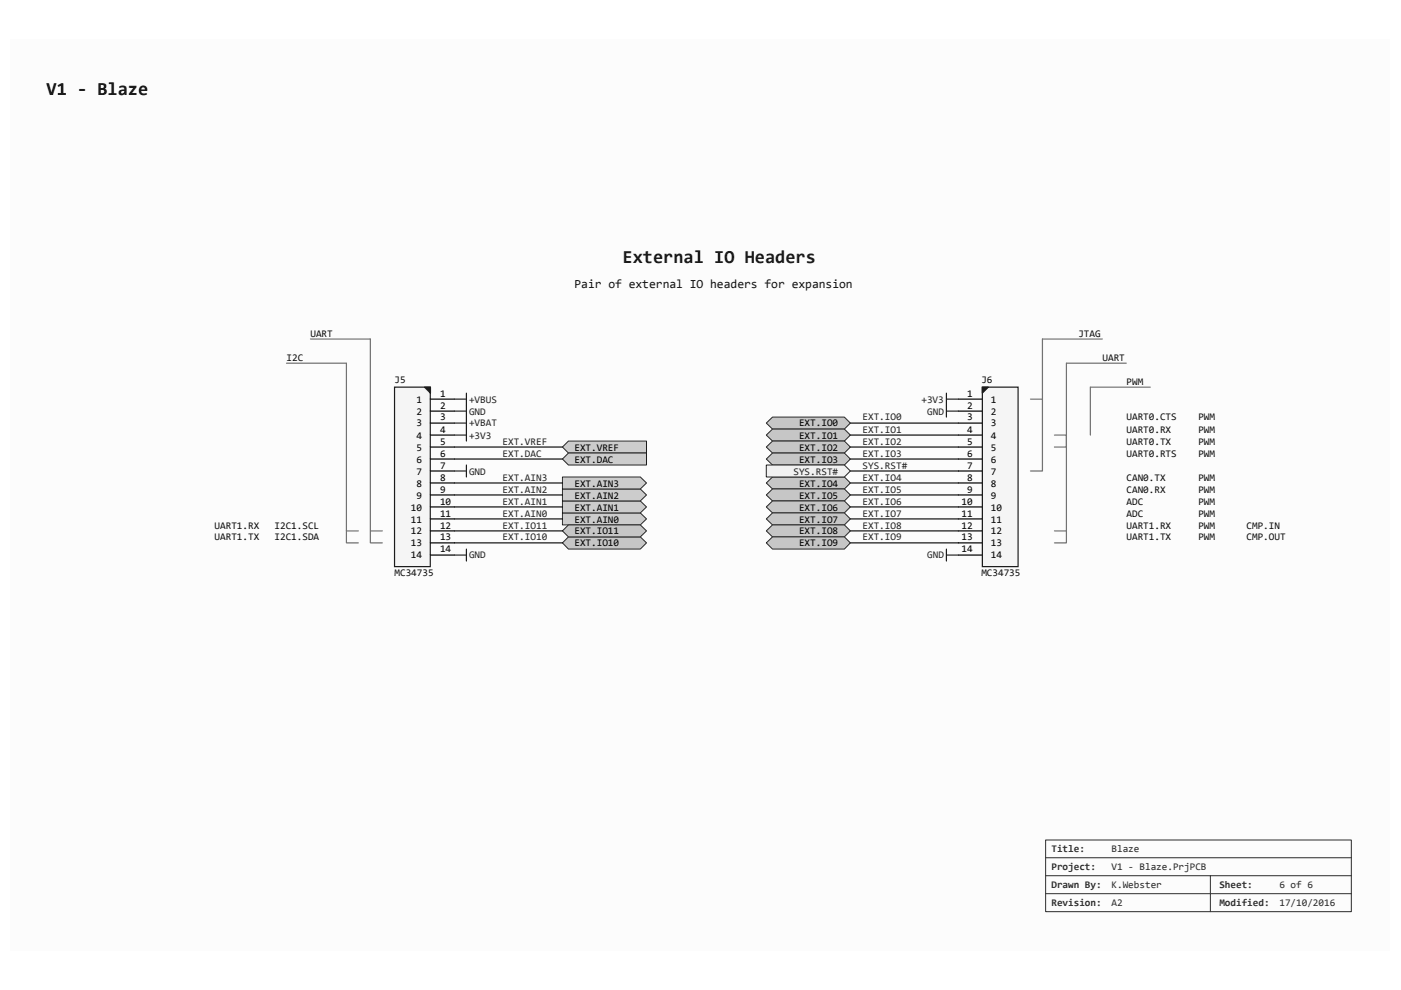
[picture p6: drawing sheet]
<svg xmlns="http://www.w3.org/2000/svg" width="297mm" height="210mm" viewBox="0 0 297 210" stroke-linecap="round" stroke-linejoin="round" font-family="sans-serif">
<path d="M2.2 8.4h292.6v193.1h-292.6z" fill="#fcfcfc"/>
<path d="M221.7 178.1h64.8v15.2h-64.8zM221.7 181.9h64.8M221.7 185.7h64.8M221.7 189.5h64.8M256.6 185.7v7.6" fill="none" stroke="#2b2b2b" stroke-width=".21"/>
<path d="M119.2 108.8h16.6l1.3 1.2-1.3 1.3h-16.6z" fill-rule="evenodd" fill="#ccc"/>
<path d="M119.2 108.8h16.6l1.3 1.2-1.3 1.3h-16.6z" fill="none" stroke="#262626" stroke-width=".21"/>
<path d="M119.2 106.2h16.6l1.3 1.3-1.3 1.3h-16.6z" fill-rule="evenodd" fill="#ccc"/>
<path d="M119.2 106.2h16.6l1.3 1.3-1.3 1.3h-16.6z" fill="none" stroke="#262626" stroke-width=".21"/>
<path d="M119.2 103.7h16.6l1.3 1.2-1.3 1.3h-16.6z" fill-rule="evenodd" fill="#ccc"/>
<path d="M119.2 103.7h16.6l1.3 1.2-1.3 1.3h-16.6z" fill="none" stroke="#262626" stroke-width=".21"/>
<path d="M119.2 101.1h16.6l1.3 1.3-1.3 1.3h-16.6z" fill-rule="evenodd" fill="#ccc"/>
<path d="M119.2 101.1h16.6l1.3 1.3-1.3 1.3h-16.6z" fill="none" stroke="#262626" stroke-width=".21"/>
<path d="M119.2 94.8l1.3-1.3h16.6v2.6h-16.6z" fill-rule="evenodd" fill="#ccc"/>
<path d="M119.2 94.8l1.3-1.3h16.6v2.6h-16.6z" fill="none" stroke="#262626" stroke-width=".21"/>
<path d="M119.2 97.3l1.3-1.2h16.6v2.5h-16.6z" fill-rule="evenodd" fill="#ccc"/>
<path d="M119.2 97.3l1.3-1.2h16.6v2.5h-16.6z" fill="none" stroke="#262626" stroke-width=".21"/>
<path d="M162.5 89.7l1.3-1.3h15.2l1.3 1.3-1.3 1.3h-15.2z" fill-rule="evenodd" fill="#c6c6c6"/>
<path d="M162.5 89.7l1.3-1.3h15.2l1.3 1.3-1.3 1.3h-15.2z" fill="none" stroke="#262626" stroke-width=".21"/>
<path d="M162.5 92.2l1.3-1.2h15.2l1.3 1.2-1.3 1.3h-15.2z" fill-rule="evenodd" fill="#c6c6c6"/>
<path d="M162.5 92.2l1.3-1.2h15.2l1.3 1.2-1.3 1.3h-15.2z" fill="none" stroke="#262626" stroke-width=".21"/>
<path d="M162.5 94.8l1.3-1.3h15.2l1.3 1.3-1.3 1.3h-15.2z" fill-rule="evenodd" fill="#c6c6c6"/>
<path d="M162.5 94.8l1.3-1.3h15.2l1.3 1.3-1.3 1.3h-15.2z" fill="none" stroke="#262626" stroke-width=".21"/>
<path d="M162.5 97.3l1.3-1.2h15.2l1.3 1.2-1.3 1.3h-15.2z" fill-rule="evenodd" fill="#c6c6c6"/>
<path d="M162.5 97.3l1.3-1.2h15.2l1.3 1.2-1.3 1.3h-15.2z" fill="none" stroke="#262626" stroke-width=".21"/>
<path d="M162.5 102.4l1.3-1.3h15.2l1.3 1.3-1.3 1.3h-15.2z" fill-rule="evenodd" fill="#c6c6c6"/>
<path d="M162.5 102.4l1.3-1.3h15.2l1.3 1.3-1.3 1.3h-15.2z" fill="none" stroke="#262626" stroke-width=".21"/>
<path d="M162.5 104.9l1.3-1.2h15.2l1.3 1.2-1.3 1.3h-15.2z" fill-rule="evenodd" fill="#c6c6c6"/>
<path d="M162.5 104.9l1.3-1.2h15.2l1.3 1.2-1.3 1.3h-15.2z" fill="none" stroke="#262626" stroke-width=".21"/>
<path d="M162.5 107.5l1.3-1.3h15.2l1.3 1.3-1.3 1.3h-15.2z" fill-rule="evenodd" fill="#c6c6c6"/>
<path d="M162.5 107.5l1.3-1.3h15.2l1.3 1.3-1.3 1.3h-15.2z" fill="none" stroke="#262626" stroke-width=".21"/>
<path d="M162.5 110l1.3-1.2h15.2l1.3 1.2-1.3 1.3h-15.2z" fill-rule="evenodd" fill="#c6c6c6"/>
<path d="M162.5 110l1.3-1.2h15.2l1.3 1.2-1.3 1.3h-15.2z" fill="none" stroke="#262626" stroke-width=".21"/>
<path d="M162.5 112.6l1.3-1.3h15.2l1.3 1.3-1.3 1.2h-15.2z" fill-rule="evenodd" fill="#c6c6c6"/>
<path d="M162.5 112.6l1.3-1.3h15.2l1.3 1.3-1.3 1.2h-15.2z" fill="none" stroke="#262626" stroke-width=".21"/>
<path d="M162.5 115.1l1.3-1.3h15.2l1.3 1.3-1.3 1.3h-15.2z" fill-rule="evenodd" fill="#c6c6c6"/>
<path d="M162.5 115.1l1.3-1.3h15.2l1.3 1.3-1.3 1.3h-15.2z" fill="none" stroke="#262626" stroke-width=".21"/>
<path d="M119.2 115.1l1.3-1.3h15.3l1.3 1.3-1.3 1.3h-15.3z" fill-rule="evenodd" fill="#c6c6c6"/>
<path d="M119.2 115.1l1.3-1.3h15.3l1.3 1.3-1.3 1.3h-15.3z" fill="none" stroke="#262626" stroke-width=".21"/>
<path d="M119.2 112.6l1.3-1.3h15.3l1.3 1.3-1.3 1.2h-15.3z" fill-rule="evenodd" fill="#c6c6c6"/>
<path d="M119.2 112.6l1.3-1.3h15.3l1.3 1.3-1.3 1.2h-15.3z" fill="none" stroke="#262626" stroke-width=".21"/>
<path d="M162.5 98.6h16.5l1.3 1.3-1.3 1.2h-16.5z" fill-rule="evenodd" fill="#f0f0f0"/>
<path d="M162.5 98.6h16.5l1.3 1.3-1.3 1.2h-16.5z" fill="none" stroke="#262626" stroke-width=".21"/>
<g fill="none" stroke="#0e0e0e" stroke-width=".25">
<path d="M96.3 94.8h22.9M96.3 97.3h22.9M180.3 94.8h22.9M180.3 97.3h22.9M180.3 89.7h22.9M180.3 92.2h22.9M180.3 99.9h22.9M96.3 102.4h22.9M96.3 104.9h22.9M96.3 107.5h22.9M96.3 110h22.9M96.3 112.6h22.9"/>
<path d="M96.3 115.1h22.9M180.3 102.4h22.9M180.3 104.9h22.9M180.3 107.5h22.9M180.3 110h22.9M180.3 112.6h22.9M180.3 115.1h22.9"/>
</g>
<path d="M208.3 82.1h7.6v38h-7.6z" fill-rule="evenodd" fill="#f5f5f5"/>
<path d="M208.3 82.1h7.6v38h-7.6z" fill="none" stroke="#1c1c1c" stroke-width=".25"/>
<path d="M203.2 84.6h5.1" fill="none" stroke="#000" stroke-width=".25"/>
<path d="M208.3 82.1h1.2l-1.2 1.3z" fill="#1c1c1c"/>
<path d="M208.3 82.1h1.2l-1.2 1.3z" fill="none" stroke="#1c1c1c" stroke-width=".25"/>
<g fill="none" stroke="#000" stroke-width=".25">
<path d="M203.2 87.2h5.1M203.2 89.7h5.1M203.2 92.2h5.1M203.2 94.8h5.1M203.2 97.3h5.1M203.2 99.9h5.1M203.2 102.4h5.1M203.2 104.9h5.1M203.2 107.5h5.1M203.2 110h5.1M203.2 112.6h5.1M203.2 115.1h5.1"/>
<path d="M203.2 117.7h5.1"/>
</g>
<path d="M83.6 82.1h7.6v38h-7.6z" fill-rule="evenodd" fill="#f5f5f5"/>
<path d="M83.6 82.1h7.6v38h-7.6z" fill="none" stroke="#1c1c1c" stroke-width=".25"/>
<path d="M91.3 84.6h5" fill="none" stroke="#000" stroke-width=".25"/>
<path d="M90 82.1h1.3v1.3z" fill="#1c1c1c"/>
<path d="M90 82.1h1.3v1.3z" fill="none" stroke="#1c1c1c" stroke-width=".25"/>
<g fill="none" stroke="#000" stroke-width=".25">
<path d="M91.3 87.2h5M91.3 89.7h5M91.3 92.2h5M91.3 94.8h5M91.3 97.3h5M91.3 99.9h5M91.3 102.4h5M91.3 104.9h5M91.3 107.5h5M91.3 110h5M91.3 112.6h5M91.3 115.1h5"/>
<path d="M91.3 117.7h5"/>
</g>
<path d="M60.7 77h12.7v35.6M65.8 71.9h12.7v40.7M233.7 71.9h-12.7v12.7M238.8 77h-12.7v35.6M218.5 84.6h2.5v15.3h-2.5M223.6 92.2h2.5v2.6h-2.5M243.9 82.1h-12.7v10.1M76 112.6h-2.6v2.5h2.6M81.1 112.6h-2.6v2.5h2.6M223.6 112.6h2.5v2.5h-2.5" fill="none" stroke="#717171" stroke-width=".25"/>
<g fill="none" stroke="#262626" stroke-width=".25">
<path d="M96.3 84.6h2.6M96.3 87.2h2.6M96.3 99.9h2.6M96.3 89.7h2.6M96.3 92.2h2.6M98.9 83.4v10.1M98.9 98.6v2.5M200.7 84.6h2.5M200.7 87.2h2.5M200.7 83.4v5M96.3 117.7h2.6M98.9 116.4v2.6"/>
<path d="M200.7 117.7h2.5M200.7 116.4v2.6"/>
</g>
<text font-size="3.9" x="9.9" y="20.1">V1 - Blaze</text>
<text font-size="3.9" fill="#151515" x="132" y="55.7">External IO Headers</text>
<text font-size="2.6" fill="#151515" x="121.8" y="61.1">Pair of external IO headers for expansion</text>
<g font-size="2.2" fill="#0e0e0e">
<text x="65.8" y="71.4">UART</text>
<text x="228.6" y="71.4">JTAG</text>
<text x="60.7" y="76.5">I2C</text>
<text x="233.8" y="76.5">UART</text>
<text x="83.6" y="81.3">J5</text>
<text x="208.1" y="81.3">J6</text>
<text x="238.8" y="81.5">PWM</text>
<text x="238.8" y="89.2">UART0.CTS</text>
<text x="254.1" y="89.2">PWM</text>
<text x="238.8" y="91.7">UART0.RX</text>
<text x="238.8" y="94.3">UART0.TX</text>
<text x="254.1" y="91.7">PWM</text>
<text x="254.1" y="94.3">PWM</text>
<text x="238.8" y="96.8">UART0.RTS</text>
<text x="238.8" y="101.9">CAN0.TX</text>
<text x="254.1" y="96.8">PWM</text>
<text x="254.1" y="101.9">PWM</text>
<text x="238.8" y="104.4">CAN0.RX</text>
<text x="238.8" y="107">ADC</text>
<text x="254.1" y="104.4">PWM</text>
<text x="254.1" y="107">PWM</text>
<text x="45.5" y="112.1">UART1.RX</text>
<text x="58.2" y="112.1">I2C1.SCL</text>
<text x="238.8" y="109.5">ADC</text>
<text x="238.8" y="112.1">UART1.RX</text>
<text x="254.1" y="112.1">PWM</text>
<text x="254.1" y="109.5">PWM</text>
<text x="264.3" y="112.1">CMP.IN</text>
<text x="45.5" y="114.6">UART1.TX</text>
<text x="58.2" y="114.6">I2C1.SDA</text>
<text x="238.8" y="114.6">UART1.TX</text>
<text x="254.1" y="114.6">PWM</text>
<text x="264.3" y="114.6">CMP.OUT</text>
<text x="83.6" y="122.2">MC34735</text>
<text x="208.1" y="122.2">MC34735</text>
</g>
<g font-size="2.2">
<text x="88.3" y="85.3">1</text>
<text x="88.3" y="87.9">2</text>
<text x="93.3" y="84.1">1</text>
<text x="93.3" y="86.6">2</text>
<text x="93.3" y="89.2">3</text>
<text x="205.1" y="84.1">1</text>
<text x="205.1" y="86.6">2</text>
<text x="205.1" y="89.2">3</text>
<text x="210.1" y="85.3">1</text>
<text x="210.1" y="87.9">2</text>
<text x="88.3" y="90.4">3</text>
<text x="88.3" y="93">4</text>
<text x="88.3" y="95.5">5</text>
<text x="93.3" y="91.7">4</text>
<text x="93.3" y="94.3">5</text>
<text x="121.8" y="95.5">EXT.VREF</text>
<text x="169.4" y="90.4">EXT.IO0</text>
<text x="169.4" y="93">EXT.IO1</text>
<text x="169.4" y="95.5">EXT.IO2</text>
<text x="205.1" y="91.7">4</text>
<text x="205.1" y="94.3">5</text>
<text x="210.1" y="90.4">3</text>
<text x="210.1" y="93">4</text>
<text x="210.1" y="95.5">5</text>
<text x="88.3" y="98.1">6</text>
<text x="88.3" y="100.6">7</text>
<text x="93.3" y="96.8">6</text>
<text x="93.3" y="99.4">7</text>
<text x="93.3" y="101.9">8</text>
<text x="121.8" y="98.1">EXT.DAC</text>
<text x="169.4" y="98.1">EXT.IO3</text>
<text x="205.1" y="96.8">6</text>
<text x="205.1" y="99.4">7</text>
<text x="205.1" y="101.9">8</text>
<text x="210.1" y="98.1">6</text>
<text x="210.1" y="100.6">7</text>
<text x="88.3" y="103.2">8</text>
<text x="88.3" y="105.7">9</text>
<text x="93.3" y="107">10</text>
<text x="93.3" y="104.4">9</text>
<text x="121.8" y="105.7">EXT.AIN2</text>
<text x="121.8" y="103.2">EXT.AIN3</text>
<text x="169.4" y="103.2">EXT.IO4</text>
<text x="169.4" y="105.7">EXT.IO5</text>
<text x="203.9" y="107">10</text>
<text x="205.1" y="104.4">9</text>
<text x="210.1" y="103.2">8</text>
<text x="210.1" y="105.7">9</text>
<text x="87.1" y="108.2">10</text>
<text x="87.1" y="110.8">11</text>
<text x="87.1" y="113.3">12</text>
<text x="93.3" y="109.5">11</text>
<text x="93.3" y="112.1">12</text>
<text x="121.8" y="110.8">EXT.AIN0</text>
<text x="121.8" y="108.2">EXT.AIN1</text>
<text x="121.8" y="113.3">EXT.IO11</text>
<text x="169.4" y="108.2">EXT.IO6</text>
<text x="169.4" y="110.8">EXT.IO7</text>
<text x="169.4" y="113.3">EXT.IO8</text>
<text x="203.9" y="109.5">11</text>
<text x="203.9" y="112.1">12</text>
<text x="210.1" y="108.2">10</text>
<text x="210.1" y="110.8">11</text>
<text x="210.1" y="113.3">12</text>
<text x="87.1" y="115.9">13</text>
<text x="87.1" y="118.4">14</text>
<text x="93.3" y="114.6">13</text>
<text x="93.3" y="117.1">14</text>
<text x="121.8" y="115.9">EXT.IO10</text>
<text x="169.4" y="115.9">EXT.IO9</text>
<text x="203.9" y="114.6">13</text>
<text x="203.9" y="117.1">14</text>
<text x="210.1" y="115.9">13</text>
<text x="210.1" y="118.4">14</text>
</g>
<g font-size="2.2" fill="#262626">
<text x="99.4" y="85.3">+VBUS</text>
<text x="99.4" y="87.9">GND</text>
<text x="182.9" y="89.2">EXT.IO0</text>
<text x="195.4" y="85.3">+3V3</text>
<text x="196.6" y="87.9">GND</text>
<text x="99.4" y="90.4">+VBAT</text>
<text x="99.4" y="93">+3V3</text>
<text x="106.5" y="94.3">EXT.VREF</text>
<text x="182.9" y="91.7">EXT.IO1</text>
<text x="182.9" y="94.3">EXT.IO2</text>
<text x="99.4" y="100.6">GND</text>
<text x="106.5" y="96.8">EXT.DAC</text>
<text x="106.5" y="101.9">EXT.AIN3</text>
<text x="168.2" y="100.6">SYS.RST#</text>
<text x="182.9" y="96.8">EXT.IO3</text>
<text x="182.9" y="101.9">EXT.IO4</text>
<text x="182.9" y="99.4">SYS.RST#</text>
<text x="106.5" y="107">EXT.AIN1</text>
<text x="106.5" y="104.4">EXT.AIN2</text>
<text x="182.9" y="104.4">EXT.IO5</text>
<text x="182.9" y="107">EXT.IO6</text>
<text x="106.5" y="112.1">EXT.IO11</text>
<text x="106.5" y="109.5">EXT.AIN0</text>
<text x="182.9" y="109.5">EXT.IO7</text>
<text x="182.9" y="112.1">EXT.IO8</text>
<text x="99.4" y="118.4">GND</text>
<text x="106.5" y="114.6">EXT.IO10</text>
<text x="182.9" y="114.6">EXT.IO9</text>
<text x="196.6" y="118.4">GND</text>
</g>
<g font-size="2.2" fill="#2b2b2b">
<text x="222.9" y="180.7">Title:</text>
<text x="222.9" y="184.5">Project:</text>
<text x="235.7" y="180.7">Blaze</text>
<text x="235.7" y="184.5">V1 - Blaze.PrjPCB</text>
<text x="222.9" y="188.3">Drawn By:</text>
<text x="235.7" y="188.3">K.Webster</text>
<text x="258.5" y="188.3">Sheet:</text>
<text x="271.3" y="188.3">6 of 6</text>
<text x="222.9" y="192.2">Revision:</text>
<text x="235.7" y="192.2">A2</text>
<text x="258.5" y="192.2">Modified:</text>
<text x="271.3" y="192.2">17/10/2016</text>
</g>
</svg>
